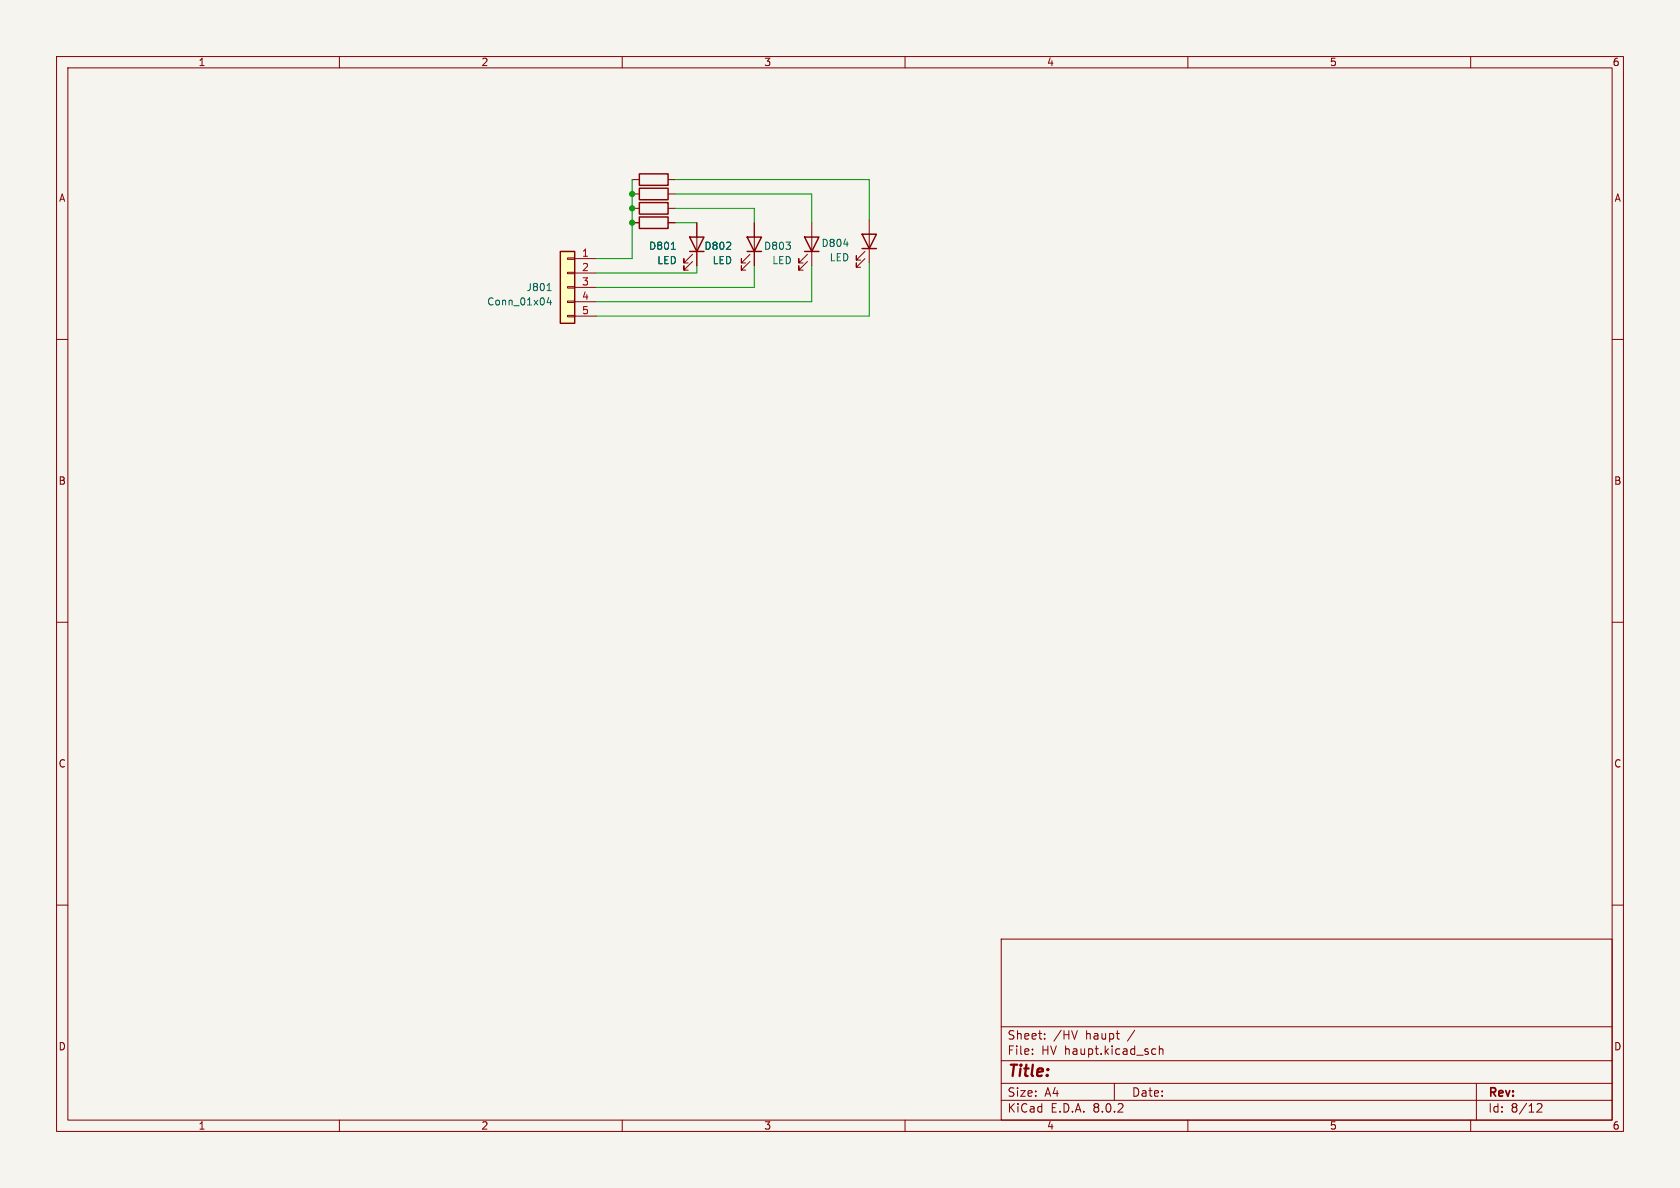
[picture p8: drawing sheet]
<svg xmlns="http://www.w3.org/2000/svg" width="297mm" height="210mm" viewBox="0 0 297 210" stroke-linecap="round" stroke-linejoin="round" font-family="sans-serif">
<path d="M0 0h297v210h-297z" fill="#f5f4ef" stroke="#f5f4ef" stroke-width=".18"/>
<g fill="none" stroke="#840000" stroke-width=".18">
<path d="M10 10h277v190h-277zM12 12h273v186h-273zM60 10v2M110 10v2M160 10v2M210 10v2M260 10v2M10 60h2M285 60h2M10 110h2M285 110h2M10 160h2"/>
<path d="M285 160h2M177 166h108v32h-108zM60 198v2M110 198v2M160 198v2M177 194.5h108M177 191.5h108M177 187.5h108M177 181.5h108M182.5 186.3v.1M182.5 185.5v.1M184.7 183.6v.1"/>
<path d="M184.7 182.8v.1M190.5 182.2l-.5 1.5M197 191.5v3M197.3 182.7h.6M197.7 183.7h.2M203.9 185.4l.4 .1M204.3 186.3l-.4 .1M205 185.5l.2-.1 .3 .1 .1 .9M205 184.9v1.5M210 198v2M260 198v2M261 191.5v6.5"/>
<path d="M271.7 195.2l.6-.1 .2 .1 .1 .3-.9 1.1h.9"/>
</g>
<path d="M99.1 44.5h2.5v12.7h-2.5z" fill="#ffffc2"/>
<g fill="none" stroke="#840000" stroke-width=".18">
<path d="M111.8 36.8h1.2M111.8 34.3h1.2M111.8 31.8h1.2M111.8 39.4h1.2M118.1 36.8h1.3M118.1 34.3h1.3M118.1 31.8h1.3M118.1 39.4h1.3M123.2 39.4v7.6M133.3 39.4v7.6M143.5 39.4v7.6M153.7 38.9v7.6"/>
<path d="M100.3 55.8h1.3v.2h-1.3zM100.3 53.2h1.3v.3h-1.3zM100.3 50.7h1.3v.2h-1.3zM100.3 48.1h1.3v.3h-1.3zM100.3 45.6h1.3v.2h-1.3zM101.6 45.7h3.8M101.6 48.3h3.8M101.6 50.8h3.8M101.6 53.3h3.8M101.6 55.9h3.8M122.4 46.2l-1.5 1.6v-.8v.8h.8M122.4 45l-1.5 1.5v-.8v.8h.8"/>
<path d="M132.6 46.2l-1.5 1.6v-.8v.8h.7M132.6 45l-1.5 1.5v-.8v.8h.7M142.7 46.2l-1.5 1.6v-.8v.8h.8M142.7 45l-1.5 1.5v-.8v.8h.8M152.9 45.7l-1.5 1.5v-.7v.7h.7M152.9 44.5l-1.5 1.5v-.8v.8h.7"/>
</g>
<g fill="none" stroke="#840000" stroke-width=".25">
<path d="M113 35.8h5.1v2h-5.1zM113 33.3h5.1v2h-5.1zM113 30.7h5.1v2.1h-5.1zM113 38.4h5.1v2h-5.1zM99.1 44.5h2.5v12.7h-2.5zM121.9 41.9h2.6l-1.3 2.6zM121.9 44.5h2.6M132.1 41.9h2.5l-1.3 2.6zM132.1 44.5h2.5M142.2 41.9h2.6l-1.3 2.6zM142.2 44.5h2.6M152.4 41.4h2.5l-1.2 2.5z"/>
<path d="M152.4 43.9h2.5"/>
</g>
<path d="M96.7 51.4h.7M97 52.6l-.3 .9h.8M97.3 53.1v.8M118.7 44.1h.7M149.2 43.1h.7" fill="none" stroke="#006464" stroke-width=".18"/>
<path d="M111.8 31.8v13.9h-6.4M119.4 31.8h34.3v7.1M119.4 34.3h24.1v5.1M119.4 36.8h13.9v2.6M119.4 39.4h3.8M123.2 47v1.3h-17.8M133.3 47v3.8h-27.9M143.5 47v6.3h-38.1M153.7 46.5v9.4h-48.3" fill="none" stroke="#009600" stroke-width=".18"/>
<g fill="#009600" stroke="#009600" stroke-width=".18">
<circle cx="111.8" cy="34.3" r=".46"/>
<circle cx="111.8" cy="36.8" r=".46"/>
<circle cx="111.8" cy="39.4" r=".46"/>
</g>
<text font-size="2.8" fill="#840000" x="178" y="190.9">Title:</text>
<g font-size="2.1" fill="#840000">
<text x="178" y="184">Sheet:</text>
<text x="186.2" y="184">/HV</text>
<text x="192" y="184">haupt</text>
<text x="199.5" y="184">/</text>
<text x="178" y="186.7">File:</text>
<text x="184.1" y="186.7">HV haupt.kicad_sch</text>
<text x="178" y="196.9">KiCad</text>
<text x="178" y="194.1">Size:</text>
<text x="184.7" y="194.1">A4</text>
<text x="185.7" y="196.9">E.D.A.</text>
<text x="193.3" y="196.9">8.0.2</text>
<text x="200" y="194.1">Date:</text>
<text x="263" y="194.3">Rev:</text>
<text x="263" y="196.9">Id:</text>
<text x="267.1" y="196.9">8/12</text>
</g>
<g font-size="1.8" fill="#840000">
<text x="35" y="11.9">1</text>
<text x="85" y="11.9">2</text>
<text x="135" y="11.9">3</text>
<text x="185" y="11.9">4</text>
<text x="235" y="11.9">5</text>
<text x="285" y="11.9">6</text>
<text x="10.3" y="35.9">A</text>
<text x="285.3" y="35.9">A</text>
<text x="10.3" y="85.9">B</text>
<text x="285.3" y="85.9">B</text>
<text x="10.3" y="135.9">C</text>
<text x="285.3" y="135.9">C</text>
<text x="10.3" y="185.9">D</text>
<text x="285.3" y="185.9">D</text>
<text x="35" y="199.9">1</text>
<text x="85" y="199.9">2</text>
<text x="135" y="199.9">3</text>
<text x="185" y="199.9">4</text>
<text x="235" y="199.9">5</text>
<text x="285" y="199.9">6</text>
</g>
<g font-size="1.8" fill="#a90000">
<text x="102.8" y="45.5">1</text>
<text x="102.8" y="48">2</text>
<text x="102.8" y="50.5">3</text>
<text x="102.8" y="53.1">4</text>
<text x="102.8" y="55.6">5</text>
</g>
<g font-size="1.8" fill="#006464">
<text x="114.6" y="44.4">D801</text>
<text x="116.1" y="46.9">LED</text>
<text x="124.4" y="44.4">D802</text>
<text x="125.9" y="46.9">LED</text>
<text x="135" y="44.4">D803</text>
<text x="136.4" y="46.9">LED</text>
<text x="145.1" y="43.9">D804</text>
<text x="146.6" y="46.4">LED</text>
<text x="93" y="51.7">J801</text>
<text x="86" y="54.2">Conn_01x04</text>
</g>
</svg>
